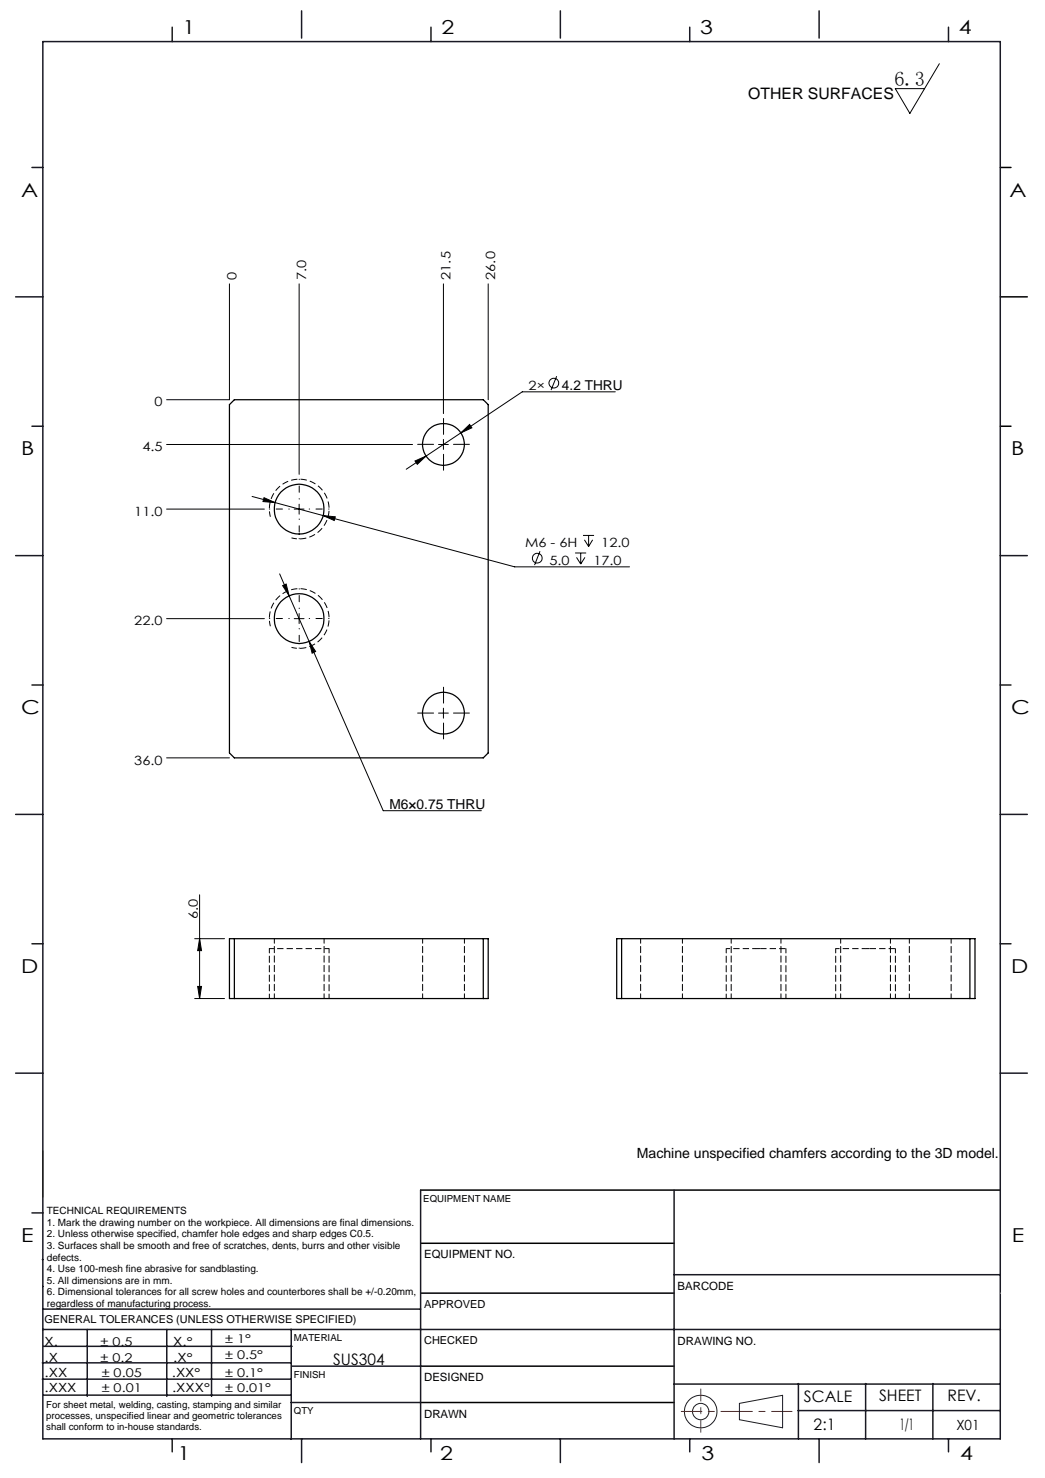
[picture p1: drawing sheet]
<svg xmlns="http://www.w3.org/2000/svg" width="210mm" height="297mm" viewBox="0 0 210 297" stroke-linecap="round" stroke-linejoin="round" font-family="sans-serif">
<g fill="none" stroke="#000" stroke-width=".2">
<path d="M188.8 12.8l-6 10-2.9-5h5.9M46.1 57v23.3h-12.6M60.1 57v38.3M89.1 57v26.1M98.1 57v23.3M111.9 75.6l-1.2 2.8M123.6 78.7h-18.6l-19.4 12.9M33.5 89.3h49.4M50.7 99.8l4.6 1.2M83.4 92.6l2.2-1-1.7 1.7zM85.6 91.6l-4 2.7M88.1 89.3h2"/>
<path d="M89.1 88.3v2M92.6 87l1.8-1.7 .4 .7zM33.5 102.3h19.6M53.1 100l2.2 1-2.5-.2zM55.3 101l9.6 2.6M56.2 115.3l1.9 4.4M56.8 117.7l.7-.3 .6 2.3zM58.1 119.7l4 9.2M59.1 102.3h2M60.1 101.3v2M64.9 103.6l2.5 .3-.2 .7zM64.9 103.6l38.5 10.3h23.1"/>
<path d="M108.5 110.8l-1.1 2.8M115.6 111.1h2.2M115.9 112l.8 1.3M116.7 111.1v2.2M117.2 107.6h2.2M117.4 108.5l.9 1.3M117.5 112l-.8 1.3M118.3 107.6v2.2M119.1 108.5l-.8 1.3M33.5 124.3h19.6M59.1 124.3h2M60.1 123.3v2"/>
<path d="M62.1 128.9l1.3 2-.7 .4zM62.1 128.9l14.9 34h19.7M33.5 152.3h12.6M88.1 143.3h2M89.1 142.3v2M40.1 179.8v20.9M39.1 188.6h6M39.7 198.2h.8l-.4 2.5zM40.1 188.6l.4 2.4h-.8zM39.1 200.7h6"/>
<circle cx="111.3" cy="77" r=".98"/>
<circle cx="108" cy="112.2" r=".98"/>
</g>
<path d="M58.6 108.1a6 6 0 0 0 7.5-5.3 6 6 0 0 0-6.5-6.5 6 6 0 0 0-5.3 7.5M58.6 130.1a6 6 0 0 0 7.5-5.3 6 6 0 0 0-6.5-6.5 6 6 0 0 0-5.3 7.5" fill="none" stroke="#000" stroke-width=".2" stroke-dasharray="1.3 .6" stroke-dashoffset=".2" stroke-linecap="butt"/>
<path d="M152.7 190.6h5.2M174.7 190.6h5.2" fill="none" stroke="#000" stroke-width=".2" stroke-dasharray="1.3 .6" stroke-dashoffset="-.1" stroke-linecap="butt"/>
<path d="M145.9 190.6h6M167.9 190.6h6" fill="none" stroke="#000" stroke-width=".2" stroke-dasharray="1.3 .6" stroke-dashoffset=".5" stroke-linecap="butt"/>
<path d="M54.1 190.6h12" fill="none" stroke="#000" stroke-width=".2" stroke-dasharray="1.3 .6" stroke-dashoffset=".4" stroke-linecap="butt"/>
<g fill="none" stroke="#191924" stroke-width=".2">
<path d="M8.6 231.2v9.4M148.6 282l8.7-1.6v6.5l-8.7-1.6z"/>
<circle cx="140.8" cy="283.7" r="3.3"/>
<circle cx="140.8" cy="283.7" r="1.64"/>
</g>
<path d="M54.1 190.6v10M145.9 190.6v10M151.9 190.6h.8M167.9 190.6v10M173.9 190.6h.8M66.1 200.6v-10M157.9 200.6v-10M179.9 200.6v-10" fill="none" stroke="#000" stroke-width=".2" stroke-dasharray="1.3 .6" stroke-dashoffset=".4"/>
<path d="M54.1 190.6h.1" fill="none" stroke="#000" stroke-width=".2" stroke-dasharray="1.3 .6"/>
<path d="M58.1 102.3h-4M60.1 100.3v-4M60.1 104.3v4M62.1 102.3h4M58.1 124.3h-4M60.1 122.3v-4M60.1 126.3v4M62.1 124.3h4" fill="none" stroke="#000" stroke-width=".2" stroke-dasharray="15.2 1.3 1.3 1.3" stroke-dashoffset="15.1"/>
<path d="M87.1 89.3h-3.2M89.1 87.3v-3.2M89.1 91.3v3.2M91.1 89.3h3.2M87.1 143.3h-3.2M89.1 141.3v-3.2M89.1 145.3v3.2M91.1 143.3h3.2" fill="none" stroke="#000" stroke-width=".2" stroke-dasharray="15.2 1.3 1.3 1.3"/>
<path d="M201 33.7h2.2M201 59.7h5.4M201 85.7h2.2M84.5 239.1h116.5M84.6 259.9h50.9M84.6 249.8h50.9M84.6 274.5h50.9M84.5 281.8h51" fill="none" stroke="#000" stroke-width=".3"/>
<path d="M136.9 283.6h22.3" fill="none" stroke="#f00" stroke-width=".2" stroke-dasharray="6.3 1.3 1.3 1.3" stroke-dashoffset="2.2"/>
<path d="M140.8 287.8v-8.7" fill="none" stroke="#f00" stroke-width=".2" stroke-dasharray="6.3 1.3 1.3 1.3" stroke-dashoffset="3.9"/>
<g fill="none" stroke="#191924" stroke-width=".3">
<path d="M8.6 8.4h192.4v280.7h-192.4zM34.6 5.5v2.9M60.6 2.2v5.5M86.6 5.5v2.9M112.6 2.2v5.5M138.6 5.5v2.9M164.6 2.2v5.5M190.6 5.5v2.9M6.4 33.7h2.2M3.1 59.7h5.5M6.4 85.7h2.2M3.1 111.7h5.5"/>
<path d="M201 111.7h5.4M6.4 137.7h2.2M201 137.7h2.2M3.1 163.7h5.5M201 163.7h5.4M6.4 189.6h2.2M201 189.6h2.2M3.1 215.6h5.5M201 215.6h5.4M84.5 239.1v50M135.5 239.1v50M6.4 243.7h2.2"/>
<path d="M8.5 253.1h.1M8.6 258.5h.1M135.5 256.1h65.5M8.5 277.1h49.9M8.5 273.9h49.9M8.6 267.2h192.4M8.6 263.1h75.9M8.8 270.5h49.9M17.5 267.2v13.4M33.5 267.2v13.4M42.5 267.2v13.4M58.5 267.2v22"/>
<path d="M58.6 274.5h26M135.5 278.1h65.5M160.4 278v11.1M174 278v11.1M187.5 278v11.1M8.8 280.3h49.7M34.6 289.1v2.6M58.5 281.8h26M60.6 289.1v4.8M86.6 289.1v2.6M112.6 289.1v4.8M138.6 289.1v2.6"/>
<path d="M160.4 283.5h40.5M164.6 289.1v4.8M190.6 289.1v2.6"/>
</g>
<path d="M201 259.9h.1" fill="none" stroke="#c0c0c0" stroke-width=".2"/>
<g fill="#000">
<path d="M53.1 100l-.3 .8 2.5 .2zM64.9 103.6l2.3 1 .2-.7zM56.8 117.7l1.3 2-.6-2.3zM62.1 128.9l.6 2.4 .7-.4zM83.4 92.6l.5 .7 1.7-1.7zM92.6 87l2.2-1-.4-.7z"/>
<path d="M40.1 188.6l.4 2.4h-.8zM39.7 198.2h.8l-.4 2.5z"/>
</g>
<g fill="none" stroke="#000" stroke-width=".25">
<path d="M47.1 80.3h50l1 1v70l-1 1h-50l-1-1v-70zM46.1 188.6h52v12.1h-52zM47.1 188.6v12.1M97.1 188.6v12.1M123.9 188.6h72v12.1h-72zM124.9 188.6v12.1M194.9 188.6v12.1"/>
<circle cx="89.1" cy="89.3" r="4.2"/>
<circle cx="60.1" cy="102.3" r="5"/>
<circle cx="60.1" cy="124.3" r="5"/>
<circle cx="89.1" cy="143.3" r="4.2"/>
</g>
<path d="M55.1 188.6v12M84.9 188.6v12M128.7 188.6v12M146.9 188.6v12M168.9 188.6v12M182.7 188.6v12M65.1 200.6v-12M93.3 200.6v-12M137.1 200.6v-12M156.9 200.6v-12M178.9 200.6v-12M191.1 200.6v-12" fill="none" stroke="#000" stroke-width=".2" stroke-dasharray="1.3 .6" stroke-dashoffset=".3"/>
<text font-size="4.1" x="179.7" y="17.2">6.3</text>
<g font-size="3.9">
<text x="36.7" y="6.9">1</text>
<text x="88.7" y="6.9">2</text>
<text x="140.7" y="6.9">3</text>
<text x="192.7" y="6.9">4</text>
<text x="4.2" y="39.5">A</text>
<text x="202.9" y="39.5">A</text>
<text x="4.2" y="91.5">B</text>
<text x="203.2" y="91.5">B</text>
<text x="4.2" y="143.5">C</text>
<text x="203.2" y="143.5">C</text>
<text x="4.2" y="195.5">D</text>
<text x="203.2" y="195.5">D</text>
<text x="4.2" y="249.6">E</text>
<text x="203.3" y="249.6">E</text>
<text x="35.7" y="293.4">1</text>
<text x="88.4" y="293.4">2</text>
<text x="141" y="293.4">3</text>
<text x="193" y="293.4">4</text>
</g>
<g font-size="3.2">
<text x="150.4" y="20">OTHER SURFACES</text>
<text x="67" y="274.2">SUS304</text>
<text x="161.6" y="281.7">SCALE</text>
<text x="176.7" y="281.5">SHEET</text>
<text x="190.4" y="281.5">REV.</text>
<text x="163.5" y="287.3">2:1</text>
<text x="180.8" y="287.3">1/1</text>
</g>
<g font-size="2.8">
<text x="78.3" y="162.5">M6×0.75 THRU</text>
<text x="128" y="232.7">Machine unspecified chamfers according to the 3D model.</text>
<text x="192.2" y="287.3">X01</text>
</g>
<text font-size="2.7" x="112.9" y="78.3">4.2 THRU</text>
<g font-size="2.6">
<text x="47.5" y="56.2" transform="rotate(-90 47.5 56.2)">0</text>
<text x="61.5" y="56.2" transform="rotate(-90 61.5 56.2)">7.0</text>
<text x="90.5" y="56.2" transform="rotate(-90 90.5 56.2)">21.5</text>
<text x="99.5" y="56.2" transform="rotate(-90 99.5 56.2)">26.0</text>
<text x="31.1" y="81.7">0</text>
<text x="106.2" y="78.3">2×</text>
<text x="28.6" y="90.7">4.5</text>
<text x="27" y="103.7">11.0</text>
<text x="105.5" y="110">M6 - 6H</text>
<text x="110.4" y="113.5">5.0</text>
<text x="119.2" y="113.5">17.0</text>
<text x="120.8" y="110">12.0</text>
<text x="27" y="125.7">22.0</text>
<text x="27" y="153.7">36.0</text>
<text x="39.8" y="184.7" transform="rotate(-90 39.8 184.7)">6.0</text>
</g>
<g font-size="2.5">
<text x="8.9" y="273.6">.X</text>
<text x="8.9" y="270.4">X.</text>
<text x="34.8" y="273.7">.X°</text>
<text x="34.8" y="270.5">X.°</text>
<text x="9" y="276.7">.XX</text>
<text x="9" y="279.7">.XXX</text>
<text x="34.5" y="276.7">.XX°</text>
<text x="34.6" y="279.8">.XXX°</text>
</g>
<g font-size="2.4">
<text x="45.2" y="270">± 1°</text>
<text x="20.2" y="270.4">± 0.5</text>
<text x="20.2" y="273.7">± 0.2</text>
<text x="45.2" y="273.2">± 0.5°</text>
<text x="20.4" y="279.7">± 0.01</text>
<text x="20.4" y="276.7">± 0.05</text>
<text x="45.2" y="276.7">± 0.1°</text>
<text x="45.2" y="279.7">± 0.01°</text>
</g>
<g font-size="2.3">
<text x="85.2" y="252.9">EQUIPMENT NO.</text>
<text x="136.2" y="259.2">BARCODE</text>
<text x="136.2" y="270.2">DRAWING NO.</text>
<text x="85.2" y="277.6">DESIGNED</text>
<text x="85.2" y="284.9">DRAWN</text>
</g>
<g font-size="2.2">
<text x="85.2" y="262.8">APPROVED</text>
<text x="8.9" y="265.9">GENERAL TOLERANCES (UNLESS OTHERWISE SPECIFIED)</text>
<text x="85.2" y="270.1">CHECKED</text>
</g>
<g font-size="2">
<text x="9.4" y="244">TECHNICAL REQUIREMENTS</text>
<text x="9.4" y="246.3">1. Mark the drawing number on the workpiece. All dimensions are final dimensions.</text>
<text x="9.4" y="248.6">2. Unless otherwise specified, chamfer hole edges and sharp edges C0.5.</text>
<text x="9.4" y="251">3. Surfaces shall be smooth and free of scratches, dents, burrs and other visible</text>
<text x="9.4" y="253.3">defects.</text>
<text x="9.4" y="255.6">4. Use 100-mesh fine abrasive for sandblasting.</text>
<text x="9.4" y="258">5. All dimensions are in mm.</text>
<text x="9.4" y="260.3">6. Dimensional tolerances for all screw holes and counterbores shall be +/-0.20mm,</text>
<text x="9.4" y="262.6">regardless of manufacturing process.</text>
</g>
<g font-size="1.9">
<text x="85.1" y="241.5">EQUIPMENT NAME</text>
<text x="59.1" y="269.5">MATERIAL</text>
<text x="59.1" y="276.9">FINISH</text>
<text x="9.3" y="282.9">For sheet metal, welding, casting, stamping and similar</text>
<text x="9.3" y="285.2">processes, unspecified linear and geometric tolerances</text>
<text x="9.3" y="287.4">shall conform to in-house standards.</text>
<text x="59.1" y="284.2">QTY</text>
</g>
</svg>
